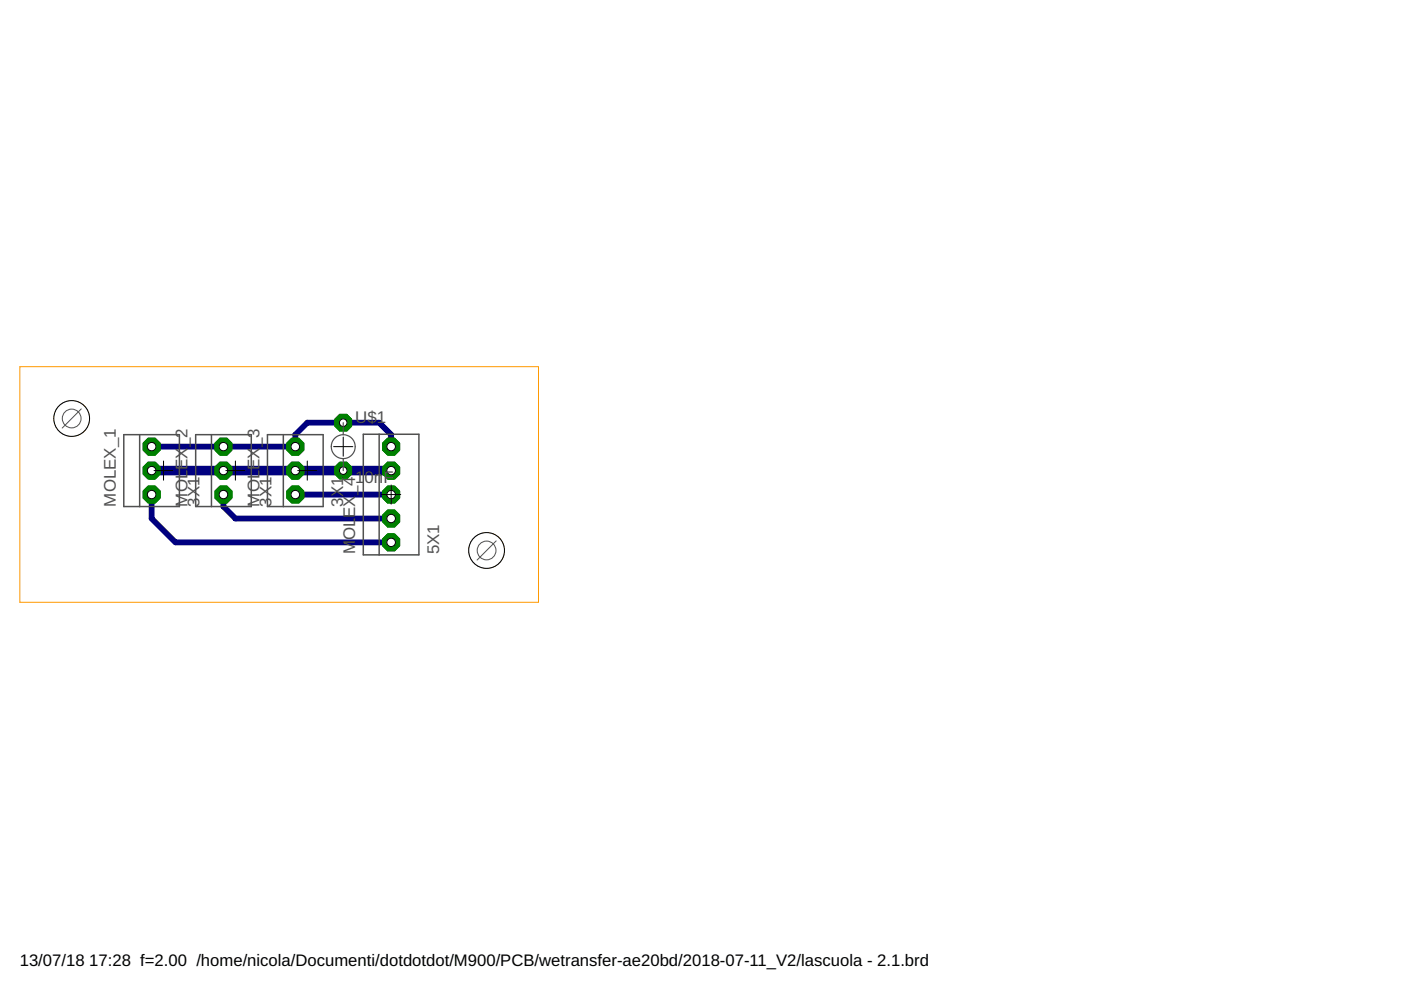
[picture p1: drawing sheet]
<svg xmlns="http://www.w3.org/2000/svg" width="297mm" height="210mm" viewBox="0 0 297 210" stroke-linecap="round" stroke-linejoin="round" font-family="sans-serif">
<path d="M32.2 94.7h30.4v-2.5l2.6-2.6h15.2l2.5 2.6v2.5M32.2 104.9v5l5 5.1h45.7M47.4 104.9v2.5l2.5 2.5h33M62.6 104.9h20.3" fill="none" stroke="#000080" stroke-width="1.2"/>
<path d="M32.2 99.8h50.7" fill="none" stroke="#000080" stroke-width="2"/>
<circle cx="62.6" cy="104.9" r="1.95" fill="#008000" stroke="#008000" stroke-width=".21"/>
<circle cx="62.6" cy="104.9" r=".9" fill="#fff" stroke="#000" stroke-width=".21"/>
<circle cx="62.6" cy="99.8" r="1.95" fill="#008000" stroke="#008000" stroke-width=".21"/>
<circle cx="62.6" cy="99.8" r=".9" fill="#fff" stroke="#000" stroke-width=".21"/>
<circle cx="62.6" cy="94.7" r="1.95" fill="#008000" stroke="#008000" stroke-width=".21"/>
<circle cx="62.6" cy="94.7" r=".9" fill="#fff" stroke="#000" stroke-width=".21"/>
<circle cx="47.4" cy="104.9" r="1.95" fill="#008000" stroke="#008000" stroke-width=".21"/>
<circle cx="47.4" cy="104.9" r=".9" fill="#fff" stroke="#000" stroke-width=".21"/>
<circle cx="47.4" cy="99.8" r="1.95" fill="#008000" stroke="#008000" stroke-width=".21"/>
<circle cx="47.4" cy="99.8" r=".9" fill="#fff" stroke="#000" stroke-width=".21"/>
<circle cx="47.4" cy="94.7" r="1.95" fill="#008000" stroke="#008000" stroke-width=".21"/>
<circle cx="47.4" cy="94.7" r=".9" fill="#fff" stroke="#000" stroke-width=".21"/>
<circle cx="32.2" cy="104.9" r="1.95" fill="#008000" stroke="#008000" stroke-width=".21"/>
<circle cx="32.2" cy="104.9" r=".9" fill="#fff" stroke="#000" stroke-width=".21"/>
<circle cx="32.2" cy="99.8" r="1.95" fill="#008000" stroke="#008000" stroke-width=".21"/>
<circle cx="32.2" cy="99.8" r=".9" fill="#fff" stroke="#000" stroke-width=".21"/>
<circle cx="32.2" cy="94.7" r="1.95" fill="#008000" stroke="#008000" stroke-width=".21"/>
<circle cx="32.2" cy="94.7" r=".9" fill="#fff" stroke="#000" stroke-width=".21"/>
<circle cx="82.9" cy="115" r="1.95" fill="#008000" stroke="#008000" stroke-width=".21"/>
<circle cx="82.9" cy="115" r=".9" fill="#fff" stroke="#000" stroke-width=".21"/>
<circle cx="82.9" cy="109.9" r="1.95" fill="#008000" stroke="#008000" stroke-width=".21"/>
<circle cx="82.9" cy="109.9" r=".9" fill="#fff" stroke="#000" stroke-width=".21"/>
<circle cx="82.9" cy="104.9" r="1.95" fill="#008000" stroke="#008000" stroke-width=".21"/>
<circle cx="82.9" cy="104.9" r=".9" fill="#fff" stroke="#000" stroke-width=".21"/>
<circle cx="82.9" cy="99.8" r="1.95" fill="#008000" stroke="#008000" stroke-width=".21"/>
<circle cx="82.9" cy="99.8" r=".9" fill="#fff" stroke="#000" stroke-width=".21"/>
<circle cx="82.9" cy="94.7" r="1.95" fill="#008000" stroke="#008000" stroke-width=".21"/>
<circle cx="82.9" cy="94.7" r=".9" fill="#fff" stroke="#000" stroke-width=".21"/>
<circle cx="72.8" cy="89.6" r="1.93" fill="#008000" stroke="#008000" stroke-width=".21"/>
<circle cx="72.8" cy="89.6" r=".8" fill="#fff" stroke="#000" stroke-width=".21"/>
<circle cx="72.8" cy="99.8" r="1.93" fill="#008000" stroke="#008000" stroke-width=".21"/>
<circle cx="72.8" cy="99.8" r=".8" fill="#fff" stroke="#000" stroke-width=".21"/>
<circle cx="62.6" cy="104.9" r="1.95" fill="#008000" stroke="#008000" stroke-width=".21"/>
<circle cx="62.6" cy="104.9" r=".9" fill="#fff" stroke="#000" stroke-width=".21"/>
<circle cx="62.6" cy="99.8" r="1.95" fill="#008000" stroke="#008000" stroke-width=".21"/>
<circle cx="62.6" cy="99.8" r=".9" fill="#fff" stroke="#000" stroke-width=".21"/>
<circle cx="62.6" cy="94.7" r="1.95" fill="#008000" stroke="#008000" stroke-width=".21"/>
<circle cx="62.6" cy="94.7" r=".9" fill="#fff" stroke="#000" stroke-width=".21"/>
<circle cx="47.4" cy="104.9" r="1.95" fill="#008000" stroke="#008000" stroke-width=".21"/>
<circle cx="47.4" cy="104.9" r=".9" fill="#fff" stroke="#000" stroke-width=".21"/>
<circle cx="47.4" cy="99.8" r="1.95" fill="#008000" stroke="#008000" stroke-width=".21"/>
<circle cx="47.4" cy="99.8" r=".9" fill="#fff" stroke="#000" stroke-width=".21"/>
<circle cx="47.4" cy="94.7" r="1.95" fill="#008000" stroke="#008000" stroke-width=".21"/>
<circle cx="47.4" cy="94.7" r=".9" fill="#fff" stroke="#000" stroke-width=".21"/>
<circle cx="32.2" cy="104.9" r="1.95" fill="#008000" stroke="#008000" stroke-width=".21"/>
<circle cx="32.2" cy="104.9" r=".9" fill="#fff" stroke="#000" stroke-width=".21"/>
<circle cx="32.2" cy="99.8" r="1.95" fill="#008000" stroke="#008000" stroke-width=".21"/>
<circle cx="32.2" cy="99.8" r=".9" fill="#fff" stroke="#000" stroke-width=".21"/>
<circle cx="32.2" cy="94.7" r="1.95" fill="#008000" stroke="#008000" stroke-width=".21"/>
<circle cx="32.2" cy="94.7" r=".9" fill="#fff" stroke="#000" stroke-width=".21"/>
<circle cx="82.9" cy="115" r="1.95" fill="#008000" stroke="#008000" stroke-width=".21"/>
<circle cx="82.9" cy="115" r=".9" fill="#fff" stroke="#000" stroke-width=".21"/>
<circle cx="82.9" cy="109.9" r="1.95" fill="#008000" stroke="#008000" stroke-width=".21"/>
<circle cx="82.9" cy="109.9" r=".9" fill="#fff" stroke="#000" stroke-width=".21"/>
<circle cx="82.9" cy="104.9" r="1.95" fill="#008000" stroke="#008000" stroke-width=".21"/>
<circle cx="82.9" cy="104.9" r=".9" fill="#fff" stroke="#000" stroke-width=".21"/>
<circle cx="82.9" cy="99.8" r="1.95" fill="#008000" stroke="#008000" stroke-width=".21"/>
<circle cx="82.9" cy="99.8" r=".9" fill="#fff" stroke="#000" stroke-width=".21"/>
<circle cx="82.9" cy="94.7" r="1.95" fill="#008000" stroke="#008000" stroke-width=".21"/>
<circle cx="82.9" cy="94.7" r=".9" fill="#fff" stroke="#000" stroke-width=".21"/>
<circle cx="72.8" cy="89.6" r="1.93" fill="#008000" stroke="#008000" stroke-width=".21"/>
<circle cx="72.8" cy="89.6" r=".8" fill="#fff" stroke="#000" stroke-width=".21"/>
<circle cx="72.8" cy="99.8" r="1.93" fill="#008000" stroke="#008000" stroke-width=".21"/>
<circle cx="72.8" cy="99.8" r=".8" fill="#fff" stroke="#000" stroke-width=".21"/>
<path d="M26.2 92.2h11.8v15.2h-11.8zM29.6 92.2v15.2M41.5 92.2h11.8v15.2h-11.8zM44.8 92.2v15.2M56.7 92.2h11.8v15.2h-11.8zM60.1 92.2v15.2M77 92.1h11.8v25.5h-11.8zM80.4 92.1v25.5" fill="none" stroke="#505050" stroke-width=".32"/>
<path d="M72.8 92.2a2.54 2.54 0 0 0-2.6 2.5 2.54 2.54 0 0 0 2.6 2.5M72.8 92.2a2.54 2.54 0 0 1 2.5 2.5 2.54 2.54 0 0 1-2.5 2.5M72.8 89.6v2.6M72.8 97.2v2.6" fill="none" stroke="#505050" stroke-width=".25"/>
<path d="M32.7 99.8h4M34.7 97.7v4.1M47.9 99.8h4M49.9 97.7v4.1M63.1 99.8h4.1M65.2 97.7v4.1M70.7 94.7h4.1M72.8 92.7v4M80.9 104.9h4.1M82.9 102.8v4.1" fill="none" stroke="#000" stroke-width=".21"/>
<g fill="none" stroke="#f90" stroke-width=".21">
<path d="M4.2 77.7h110v50h-110z"/>
<circle cx="15.2" cy="88.7" r="3.8"/>
</g>
<circle cx="15.2" cy="88.7" r="3.8" fill="#fff" stroke="#000" stroke-width=".21"/>
<circle cx="103.2" cy="116.7" r="3.8" fill="none" stroke="#f90" stroke-width=".21"/>
<circle cx="103.2" cy="116.7" r="3.8" fill="#fff" stroke="#000" stroke-width=".21"/>
<g fill="none" stroke="#505050" stroke-width=".21">
<path d="M17.2 86.7l-4 4.1M105.2 114.7l-4 4"/>
<circle cx="15.2" cy="88.7" r="1.99"/>
<circle cx="103.2" cy="116.7" r="1.99"/>
</g>
<g font-size="3.6" fill="#505050">
<text x="75.3" y="89.6">U$1</text>
<text x="39.8" y="99.6" transform="rotate(-90 39.8 99.6)">EX_2</text>
<text x="55" y="99.6" transform="rotate(-90 55 99.6)">EX_3</text>
<text x="24.5" y="107.4" transform="rotate(-90 24.5 107.4)">MOLEX_1</text>
<text x="39.8" y="107.4" transform="rotate(-90 39.8 107.4)">MOL</text>
<text x="42.3" y="107.4" transform="rotate(-90 42.3 107.4)">3X1</text>
<text x="55" y="107.4" transform="rotate(-90 55 107.4)">MOL</text>
<text x="57.5" y="107.4" transform="rotate(-90 57.5 107.4)">3X1</text>
<text x="72.8" y="107.4" transform="rotate(-90 72.8 107.4)">3X1</text>
<text x="75.3" y="102.3">1</text>
<text x="77.3" y="102.3">0n</text>
<text x="81.3" y="102.3">F</text>
<text x="75.3" y="109.8" transform="rotate(-90 75.3 109.8)">EX_4</text>
<text x="75.3" y="117.5" transform="rotate(-90 75.3 117.5)">M</text>
<text x="75.3" y="114.6" transform="rotate(-90 75.3 114.6)">OL</text>
<text x="93.1" y="117.5" transform="rotate(-90 93.1 117.5)">5X1</text>
</g>
<g font-size="3.5">
<text x="4.2" y="204.7">13/07/18</text>
<text x="18.9" y="204.7">17:28 f=2.00 /home/nicola/Documenti/dotdotdot/M900/PCB/wetransfer-ae20bd/2018-07-11_V2/lascuola - 2.1.brd</text>
</g>
</svg>
